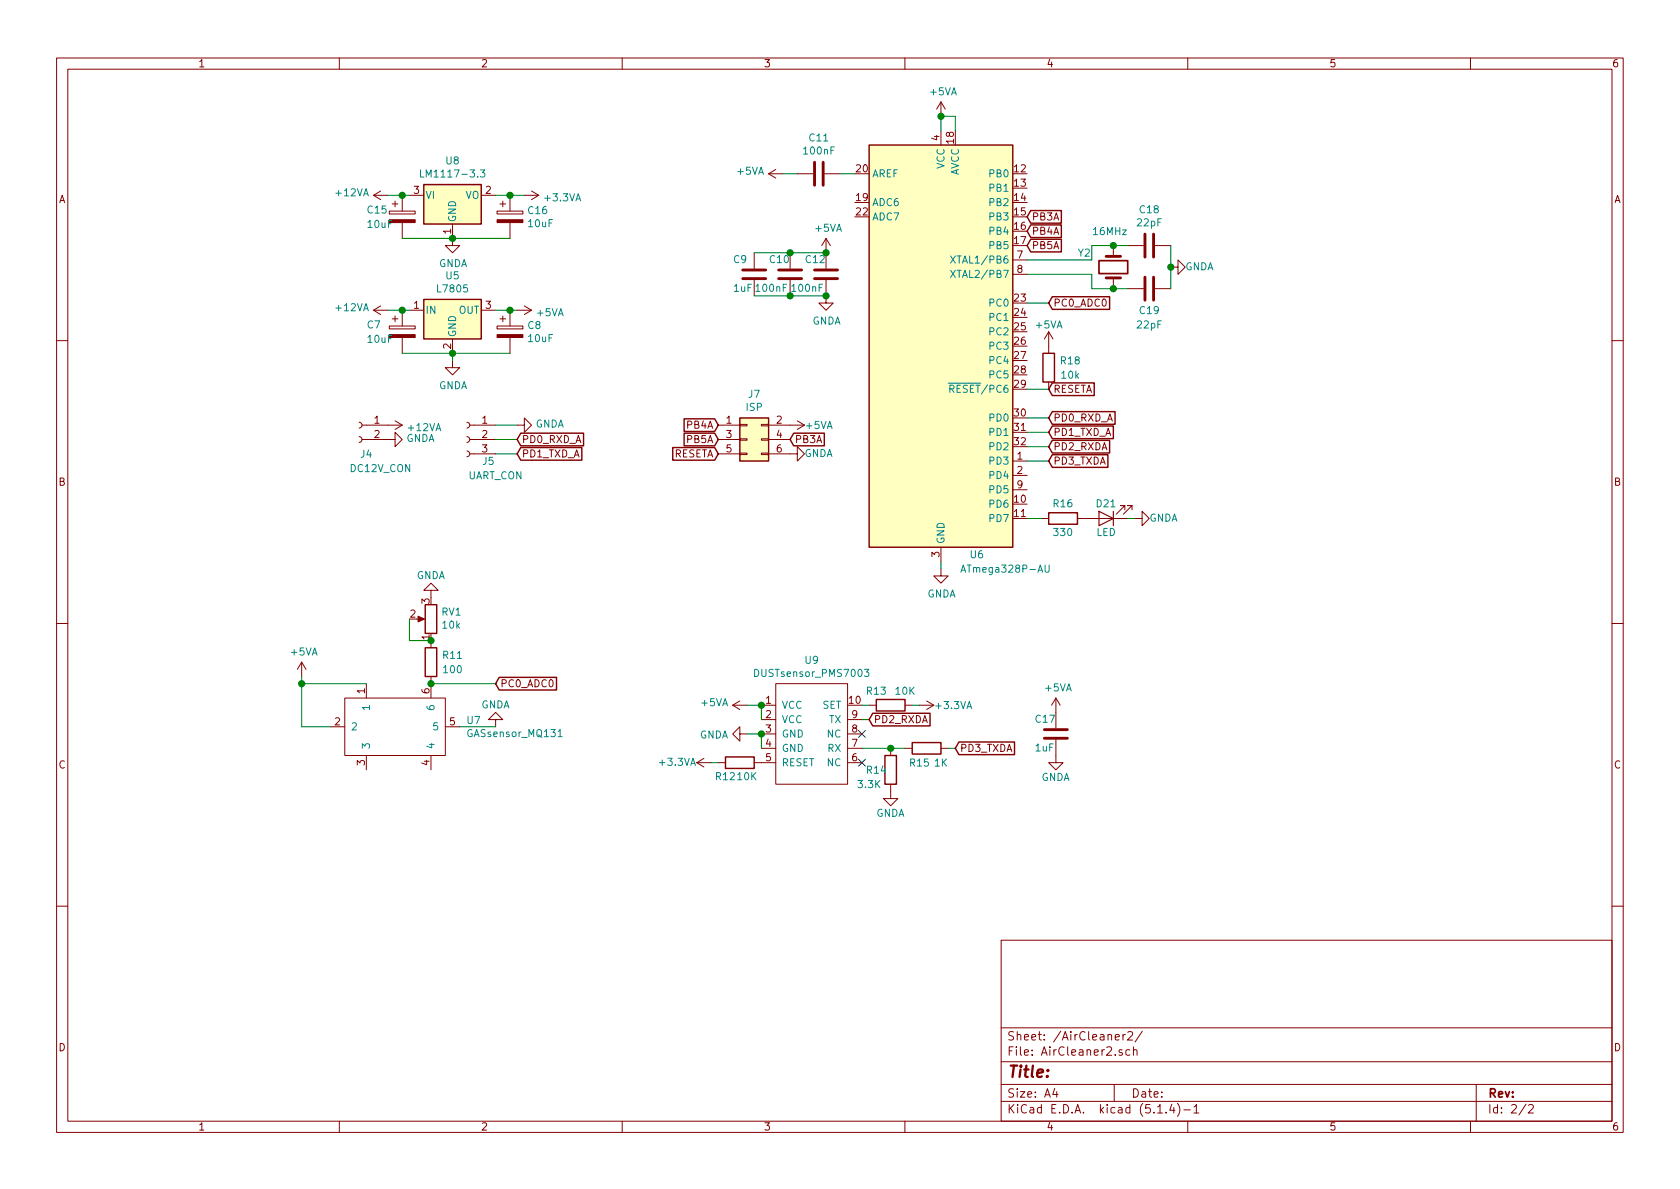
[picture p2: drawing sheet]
EESchema Schematic File Version 4
LIBS:AirCleaner-cache
EELAYER 30 0
EELAYER END
$Descr A4 11693 8268
encoding utf-8
Sheet 2 2
Title ""
Date ""
Rev ""
Comp ""
Comment1 ""
Comment2 ""
Comment3 ""
Comment4 ""
$EndDescr
$Comp
L MCU_Microchip_ATmega:ATmega328P-AU U?
U 1 1
P 6550 2400
AR Path="/5DB1F59F" Ref="U?"  Part="1" 
AR Path="/5DB0C88B/5DB1F59F" Ref="U6"  Part="1" 
F 0 "U6" H 6800 950 50  0000 C CNN
F 1 "ATmega328P-AU" H 7000 850 50  0000 C CNN
F 2 "Package_QFP:TQFP-32_7x7mm_P0.8mm" H 6550 2400 50  0001 C CIN
F 3 "http://ww1.microchip.com/downloads/en/DeviceDoc/ATmega328_P%20AVR%20MCU%20with%20picoPower%20Technology%20Data%20Sheet%2040001984A.pdf" H 6550 2400 50  0001 C CNN
	1    6550 2400
	1    0    0    -1  
$EndComp
Wire Wire Line
	6550 900  6550 800 
Wire Wire Line
	6650 900  6650 800 
Wire Wire Line
	6650 800  6550 800 
Wire Wire Line
	6550 3950 6550 3900
$Comp
L Device:C C?
U 1 1
P 5700 1200
AR Path="/5DB1F5DE" Ref="C?"  Part="1" 
AR Path="/5DB0C88B/5DB1F5DE" Ref="C11"  Part="1" 
F 0 "C11" V 5448 1200 50  0000 C CNN
F 1 "100nF" V 5539 1200 50  0000 C CNN
F 2 "Capacitor_SMD:C_0603_1608Metric_Pad1.05x0.95mm_HandSolder" H 5738 1050 50  0001 C CNN
F 3 "~" H 5700 1200 50  0001 C CNN
	1    5700 1200
	0    1    1    0   
$EndComp
Wire Wire Line
	5550 1200 5450 1200
Wire Wire Line
	5850 1200 5950 1200
$Comp
L Device:C C?
U 1 1
P 5250 1900
AR Path="/5DB1F5EC" Ref="C?"  Part="1" 
AR Path="/5DB0C88B/5DB1F5EC" Ref="C9"  Part="1" 
F 0 "C9" H 5400 1800 50  0000 R CNN
F 1 "1uF" H 5400 2000 50  0000 R CNN
F 2 "Capacitor_SMD:C_0603_1608Metric_Pad1.05x0.95mm_HandSolder" H 5288 1750 50  0001 C CNN
F 3 "~" H 5250 1900 50  0001 C CNN
	1    5250 1900
	-1   0    0    1   
$EndComp
$Comp
L Device:C C?
U 1 1
P 5750 1900
AR Path="/5DB1F5F2" Ref="C?"  Part="1" 
AR Path="/5DB0C88B/5DB1F5F2" Ref="C12"  Part="1" 
F 0 "C12" H 5900 1800 50  0000 R CNN
F 1 "100nF" H 6000 2000 50  0000 R CNN
F 2 "Capacitor_SMD:C_0603_1608Metric_Pad1.05x0.95mm_HandSolder" H 5788 1750 50  0001 C CNN
F 3 "~" H 5750 1900 50  0001 C CNN
	1    5750 1900
	-1   0    0    1   
$EndComp
Wire Wire Line
	5750 1750 5500 1750
Wire Wire Line
	5500 2050 5750 2050
$Comp
L Device:C C?
U 1 1
P 5500 1900
AR Path="/5DB1F608" Ref="C?"  Part="1" 
AR Path="/5DB0C88B/5DB1F608" Ref="C10"  Part="1" 
F 0 "C10" H 5650 1800 50  0000 R CNN
F 1 "100nF" H 5750 2000 50  0000 R CNN
F 2 "Capacitor_SMD:C_0603_1608Metric_Pad1.05x0.95mm_HandSolder" H 5538 1750 50  0001 C CNN
F 3 "~" H 5500 1900 50  0001 C CNN
	1    5500 1900
	-1   0    0    1   
$EndComp
Wire Wire Line
	5250 1750 5500 1750
Connection ~ 5500 1750
Wire Wire Line
	5500 2050 5250 2050
Connection ~ 5500 2050
Text GLabel 7300 2900 2    50   Input ~ 0
PD0_RXD_A
Text GLabel 7300 3000 2    50   Input ~ 0
PD1_TXD_A
Wire Wire Line
	7300 3000 7150 3000
Wire Wire Line
	7150 2900 7300 2900
$Comp
L Regulator_Linear:L7805 U?
U 1 1
P 3150 2150
AR Path="/5DB1F61C" Ref="U?"  Part="1" 
AR Path="/5DB0C88B/5DB1F61C" Ref="U5"  Part="1" 
F 0 "U5" H 3150 2392 50  0000 C CNN
F 1 "L7805" H 3150 2301 50  0000 C CNN
F 2 "K_LIB_EXT:DPAK" H 3175 2000 50  0001 L CIN
F 3 "http://www.st.com/content/ccc/resource/technical/document/datasheet/41/4f/b3/b0/12/d4/47/88/CD00000444.pdf/files/CD00000444.pdf/jcr:content/translations/en.CD00000444.pdf" H 3150 2100 50  0001 C CNN
	1    3150 2150
	1    0    0    -1  
$EndComp
Wire Wire Line
	2850 2150 2800 2150
Wire Wire Line
	3150 2500 3150 2450
Wire Wire Line
	3450 2150 3550 2150
$Comp
L Device:CP C?
U 1 1
P 2800 2300
AR Path="/5DB1F637" Ref="C?"  Part="1" 
AR Path="/5DB0C88B/5DB1F637" Ref="C7"  Part="1" 
F 0 "C7" H 2550 2350 50  0000 L CNN
F 1 "10uF" H 2550 2250 50  0000 L CNN
F 2 "Capacitor_SMD:C_1206_3216Metric_Pad1.42x1.75mm_HandSolder" H 2838 2150 50  0001 C CNN
F 3 "~" H 2800 2300 50  0001 C CNN
	1    2800 2300
	1    0    0    -1  
$EndComp
Connection ~ 2800 2150
Wire Wire Line
	2800 2150 2700 2150
$Comp
L Device:CP C?
U 1 1
P 3550 2300
AR Path="/5DB1F63F" Ref="C?"  Part="1" 
AR Path="/5DB0C88B/5DB1F63F" Ref="C8"  Part="1" 
F 0 "C8" H 3668 2346 50  0000 L CNN
F 1 "10uF" H 3668 2255 50  0000 L CNN
F 2 "Capacitor_SMD:C_1206_3216Metric_Pad1.42x1.75mm_HandSolder" H 3588 2150 50  0001 C CNN
F 3 "~" H 3550 2300 50  0001 C CNN
	1    3550 2300
	1    0    0    -1  
$EndComp
Connection ~ 3550 2150
Wire Wire Line
	3550 2150 3600 2150
Wire Wire Line
	2800 2450 3150 2450
Connection ~ 3150 2450
Wire Wire Line
	3150 2450 3550 2450
$Comp
L Connector:Conn_01x03_Female J?
U 1 1
P 3250 3050
AR Path="/5DB1F64A" Ref="J?"  Part="1" 
AR Path="/5DB0C88B/5DB1F64A" Ref="J5"  Part="1" 
F 0 "J5" H 3100 2900 50  0000 C CNN
F 1 "UART_CON" H 3050 2800 50  0000 C CNN
F 2 "Connector_Molex:Molex_SPOX_5267-03A_1x03_P2.50mm_Vertical" H 3250 3050 50  0001 C CNN
F 3 "~" H 3250 3050 50  0001 C CNN
	1    3250 3050
	-1   0    0    -1  
$EndComp
Wire Wire Line
	3600 2950 3450 2950
Wire Wire Line
	3450 3050 3600 3050
Wire Wire Line
	3450 3150 3600 3150
$Comp
L Connector:Conn_01x02_Female J?
U 1 1
P 2500 2950
AR Path="/5DB1F65D" Ref="J?"  Part="1" 
AR Path="/5DB0C88B/5DB1F65D" Ref="J4"  Part="1" 
F 0 "J4" H 2450 2750 50  0000 C CNN
F 1 "DC12V_CON" H 2350 2650 50  0000 C CNN
F 2 "Connector_Molex:Molex_SPOX_5267-02A_1x02_P2.50mm_Vertical" H 2500 2950 50  0001 C CNN
F 3 "~" H 2500 2950 50  0001 C CNN
	1    2500 2950
	-1   0    0    -1  
$EndComp
Text GLabel 3600 3150 2    50   Input ~ 0
PD1_TXD_A
Text GLabel 3600 3050 2    50   Input ~ 0
PD0_RXD_A
$Comp
L power:+12VA #PWR0120
U 1 1
P 2700 2150
F 0 "#PWR0120" H 2700 2000 50  0001 C CNN
F 1 "+12VA" V 2715 2277 50  0000 L CNN
F 2 "" H 2700 2150 50  0001 C CNN
F 3 "" H 2700 2150 50  0001 C CNN
	1    2700 2150
	0    -1   -1   0   
$EndComp
$Comp
L power:+12VA #PWR0121
U 1 1
P 2700 2950
F 0 "#PWR0121" H 2700 2800 50  0001 C CNN
F 1 "+12VA" V 2715 3078 50  0000 L CNN
F 2 "" H 2700 2950 50  0001 C CNN
F 3 "" H 2700 2950 50  0001 C CNN
	1    2700 2950
	0    1    1    0   
$EndComp
$Comp
L power:+5VA #PWR0122
U 1 1
P 3600 2150
F 0 "#PWR0122" H 3600 2000 50  0001 C CNN
F 1 "+5VA" V 3615 2278 50  0000 L CNN
F 2 "" H 3600 2150 50  0001 C CNN
F 3 "" H 3600 2150 50  0001 C CNN
	1    3600 2150
	0    1    1    0   
$EndComp
$Comp
L power:GNDA #PWR0126
U 1 1
P 2700 3050
F 0 "#PWR0126" H 2700 2800 50  0001 C CNN
F 1 "GNDA" V 2705 2922 50  0000 R CNN
F 2 "" H 2700 3050 50  0001 C CNN
F 3 "" H 2700 3050 50  0001 C CNN
	1    2700 3050
	0    -1   -1   0   
$EndComp
$Comp
L power:GNDA #PWR0127
U 1 1
P 3600 2950
F 0 "#PWR0127" H 3600 2700 50  0001 C CNN
F 1 "GNDA" V 3605 2822 50  0000 R CNN
F 2 "" H 3600 2950 50  0001 C CNN
F 3 "" H 3600 2950 50  0001 C CNN
	1    3600 2950
	0    -1   -1   0   
$EndComp
$Comp
L power:GNDA #PWR0128
U 1 1
P 5750 2050
F 0 "#PWR0128" H 5750 1800 50  0001 C CNN
F 1 "GNDA" H 5755 1877 50  0000 C CNN
F 2 "" H 5750 2050 50  0001 C CNN
F 3 "" H 5750 2050 50  0001 C CNN
	1    5750 2050
	1    0    0    -1  
$EndComp
Connection ~ 5750 2050
$Comp
L power:GNDA #PWR0129
U 1 1
P 6550 3950
F 0 "#PWR0129" H 6550 3700 50  0001 C CNN
F 1 "GNDA" H 6555 3777 50  0000 C CNN
F 2 "" H 6550 3950 50  0001 C CNN
F 3 "" H 6550 3950 50  0001 C CNN
	1    6550 3950
	1    0    0    -1  
$EndComp
$Comp
L power:GNDA #PWR0130
U 1 1
P 3150 2500
F 0 "#PWR0130" H 3150 2250 50  0001 C CNN
F 1 "GNDA" H 3155 2327 50  0000 C CNN
F 2 "" H 3150 2500 50  0001 C CNN
F 3 "" H 3150 2500 50  0001 C CNN
	1    3150 2500
	1    0    0    -1  
$EndComp
$Comp
L JYment_LIB:GASsensor_MQ131 U7
U 1 1
P 2800 5050
F 0 "U7" H 3244 5096 50  0000 L CNN
F 1 "GASsensor_MQ131" H 3244 5005 50  0000 L CNN
F 2 "JYment_LIB:GASsensor_MQ131" H 2800 5050 50  0001 C CNN
F 3 "" H 2800 5050 50  0001 C CNN
	1    2800 5050
	1    0    0    -1  
$EndComp
$Comp
L JYment_LIB:DUSTsensor_PMS7003 U9
U 1 1
P 5800 5400
F 0 "U9" H 5650 6215 50  0000 C CNN
F 1 "DUSTsensor_PMS7003" H 5650 6124 50  0000 C CNN
F 2 "JYment_LIB:DUSTsensor_PMS7003" H 5800 5400 50  0001 C CNN
F 3 "" H 5800 5400 50  0001 C CNN
	1    5800 5400
	1    0    0    -1  
$EndComp
Wire Wire Line
	5300 5000 5300 4900
Wire Wire Line
	5200 4900 5300 4900
Connection ~ 5300 4900
$Comp
L power:GNDA #PWR0124
U 1 1
P 5200 5100
F 0 "#PWR0124" H 5200 4850 50  0001 C CNN
F 1 "GNDA" V 5205 4972 50  0000 R CNN
F 2 "" H 5200 5100 50  0001 C CNN
F 3 "" H 5200 5100 50  0001 C CNN
	1    5200 5100
	0    1    1    0   
$EndComp
Wire Wire Line
	5300 5100 5200 5100
Wire Wire Line
	5300 5100 5300 5200
Connection ~ 5300 5100
$Comp
L Device:R R12
U 1 1
P 5150 5300
F 0 "R12" V 5050 5400 50  0000 C CNN
F 1 "10K" V 5050 5250 50  0000 C CNN
F 2 "Resistor_SMD:R_0603_1608Metric_Pad1.05x0.95mm_HandSolder" V 5080 5300 50  0001 C CNN
F 3 "~" H 5150 5300 50  0001 C CNN
	1    5150 5300
	0    -1   -1   0   
$EndComp
$Comp
L Device:R R15
U 1 1
P 6450 5200
F 0 "R15" V 6550 5150 50  0000 C CNN
F 1 "1K" V 6550 5300 50  0000 C CNN
F 2 "Resistor_SMD:R_0603_1608Metric_Pad1.05x0.95mm_HandSolder" V 6380 5200 50  0001 C CNN
F 3 "~" H 6450 5200 50  0001 C CNN
	1    6450 5200
	0    1    1    0   
$EndComp
$Comp
L Device:R R14
U 1 1
P 6200 5350
F 0 "R14" H 6100 5350 50  0000 C CNN
F 1 "3.3K" H 6050 5250 50  0000 C CNN
F 2 "Resistor_SMD:R_0603_1608Metric_Pad1.05x0.95mm_HandSolder" V 6130 5350 50  0001 C CNN
F 3 "~" H 6200 5350 50  0001 C CNN
	1    6200 5350
	1    0    0    -1  
$EndComp
$Comp
L power:GNDA #PWR0134
U 1 1
P 6200 5500
F 0 "#PWR0134" H 6200 5250 50  0001 C CNN
F 1 "GNDA" H 6300 5350 50  0000 R CNN
F 2 "" H 6200 5500 50  0001 C CNN
F 3 "" H 6200 5500 50  0001 C CNN
	1    6200 5500
	1    0    0    -1  
$EndComp
Wire Wire Line
	6000 5200 6200 5200
NoConn ~ 6000 5100
NoConn ~ 6000 5300
Wire Wire Line
	6050 5000 6000 5000
Wire Wire Line
	6050 4900 6000 4900
$Comp
L Device:C C?
U 1 1
P 7350 5100
AR Path="/5DC03574" Ref="C?"  Part="1" 
AR Path="/5DB0C88B/5DC03574" Ref="C17"  Part="1" 
F 0 "C17" H 7500 5000 50  0000 R CNN
F 1 "1uF" H 7500 5200 50  0000 R CNN
F 2 "Capacitor_SMD:C_0603_1608Metric_Pad1.05x0.95mm_HandSolder" H 7388 4950 50  0001 C CNN
F 3 "~" H 7350 5100 50  0001 C CNN
	1    7350 5100
	-1   0    0    1   
$EndComp
$Comp
L power:GNDA #PWR0136
U 1 1
P 7350 5250
F 0 "#PWR0136" H 7350 5000 50  0001 C CNN
F 1 "GNDA" H 7450 5100 50  0000 R CNN
F 2 "" H 7350 5250 50  0001 C CNN
F 3 "" H 7350 5250 50  0001 C CNN
	1    7350 5250
	1    0    0    -1  
$EndComp
$Comp
L Regulator_Linear:LM1117-3.3 U8
U 1 1
P 3150 1350
F 0 "U8" H 3150 1592 50  0000 C CNN
F 1 "LM1117-3.3" H 3150 1501 50  0000 C CNN
F 2 "Package_TO_SOT_SMD:SOT-223-3_TabPin2" H 3150 1350 50  0001 C CNN
F 3 "http://www.ti.com/lit/ds/symlink/lm1117.pdf" H 3150 1350 50  0001 C CNN
	1    3150 1350
	1    0    0    -1  
$EndComp
$Comp
L power:+12VA #PWR0137
U 1 1
P 2700 1350
F 0 "#PWR0137" H 2700 1200 50  0001 C CNN
F 1 "+12VA" V 2715 1477 50  0000 L CNN
F 2 "" H 2700 1350 50  0001 C CNN
F 3 "" H 2700 1350 50  0001 C CNN
	1    2700 1350
	0    -1   -1   0   
$EndComp
Wire Wire Line
	2700 1350 2800 1350
$Comp
L Device:CP C?
U 1 1
P 2800 1500
AR Path="/5DC154E7" Ref="C?"  Part="1" 
AR Path="/5DB0C88B/5DC154E7" Ref="C15"  Part="1" 
F 0 "C15" H 2550 1550 50  0000 L CNN
F 1 "10uF" H 2550 1450 50  0000 L CNN
F 2 "Capacitor_SMD:C_1206_3216Metric_Pad1.42x1.75mm_HandSolder" H 2838 1350 50  0001 C CNN
F 3 "~" H 2800 1500 50  0001 C CNN
	1    2800 1500
	1    0    0    -1  
$EndComp
Connection ~ 2800 1350
Wire Wire Line
	2800 1350 2850 1350
$Comp
L Device:CP C?
U 1 1
P 3550 1500
AR Path="/5DC159BD" Ref="C?"  Part="1" 
AR Path="/5DB0C88B/5DC159BD" Ref="C16"  Part="1" 
F 0 "C16" H 3668 1546 50  0000 L CNN
F 1 "10uF" H 3668 1455 50  0000 L CNN
F 2 "Capacitor_SMD:C_1206_3216Metric_Pad1.42x1.75mm_HandSolder" H 3588 1350 50  0001 C CNN
F 3 "~" H 3550 1500 50  0001 C CNN
	1    3550 1500
	1    0    0    -1  
$EndComp
$Comp
L power:GNDA #PWR0138
U 1 1
P 3150 1650
F 0 "#PWR0138" H 3150 1400 50  0001 C CNN
F 1 "GNDA" H 3155 1477 50  0000 C CNN
F 2 "" H 3150 1650 50  0001 C CNN
F 3 "" H 3150 1650 50  0001 C CNN
	1    3150 1650
	1    0    0    -1  
$EndComp
Wire Wire Line
	2800 1650 3150 1650
Connection ~ 3150 1650
Wire Wire Line
	3150 1650 3550 1650
$Comp
L power:+3.3VA #PWR0139
U 1 1
P 3650 1350
F 0 "#PWR0139" H 3650 1200 50  0001 C CNN
F 1 "+3.3VA" V 3665 1478 50  0000 L CNN
F 2 "" H 3650 1350 50  0001 C CNN
F 3 "" H 3650 1350 50  0001 C CNN
	1    3650 1350
	0    1    1    0   
$EndComp
Wire Wire Line
	3450 1350 3550 1350
Connection ~ 3550 1350
Wire Wire Line
	3550 1350 3650 1350
$Comp
L power:+3.3VA #PWR0140
U 1 1
P 4950 5300
F 0 "#PWR0140" H 4950 5150 50  0001 C CNN
F 1 "+3.3VA" V 4950 5400 50  0000 L CNN
F 2 "" H 4950 5300 50  0001 C CNN
F 3 "" H 4950 5300 50  0001 C CNN
	1    4950 5300
	0    -1   -1   0   
$EndComp
Wire Wire Line
	5000 5300 4950 5300
Connection ~ 6200 5200
Wire Wire Line
	6300 5200 6200 5200
Wire Wire Line
	6650 5200 6600 5200
$Comp
L Device:R R13
U 1 1
P 6200 4900
F 0 "R13" V 6100 4800 50  0000 C CNN
F 1 "10K" V 6100 5000 50  0000 C CNN
F 2 "Resistor_SMD:R_0603_1608Metric_Pad1.05x0.95mm_HandSolder" V 6130 4900 50  0001 C CNN
F 3 "~" H 6200 4900 50  0001 C CNN
	1    6200 4900
	0    1    1    0   
$EndComp
$Comp
L power:+3.3VA #PWR0141
U 1 1
P 6400 4900
F 0 "#PWR0141" H 6400 4750 50  0001 C CNN
F 1 "+3.3VA" V 6400 5000 50  0000 L CNN
F 2 "" H 6400 4900 50  0001 C CNN
F 3 "" H 6400 4900 50  0001 C CNN
	1    6400 4900
	0    1    1    0   
$EndComp
Wire Wire Line
	6350 4900 6400 4900
Text GLabel 7300 3100 2    50   Input ~ 0
PD2_RXDA
Text GLabel 7300 3200 2    50   Input ~ 0
PD3_TXDA
Wire Wire Line
	7300 3100 7150 3100
Wire Wire Line
	7150 3200 7300 3200
Text GLabel 6050 5000 2    50   Input ~ 0
PD2_RXDA
Text GLabel 6650 5200 2    50   Input ~ 0
PD3_TXDA
Wire Wire Line
	2100 4700 2100 4750
Wire Wire Line
	2100 5050 2300 5050
$Comp
L power:GNDA #PWR0143
U 1 1
P 3450 5050
F 0 "#PWR0143" H 3450 4800 50  0001 C CNN
F 1 "GNDA" H 3550 4900 50  0000 R CNN
F 2 "" H 3450 5050 50  0001 C CNN
F 3 "" H 3450 5050 50  0001 C CNN
	1    3450 5050
	-1   0    0    1   
$EndComp
Wire Wire Line
	3450 5050 3200 5050
Wire Wire Line
	2100 4750 2550 4750
Connection ~ 2100 4750
Wire Wire Line
	2100 4750 2100 5050
$Comp
L Device:R R11
U 1 1
P 3000 4600
F 0 "R11" H 3150 4650 50  0000 C CNN
F 1 "100" H 3150 4550 50  0000 C CNN
F 2 "Resistor_SMD:R_0603_1608Metric_Pad1.05x0.95mm_HandSolder" V 2930 4600 50  0001 C CNN
F 3 "~" H 3000 4600 50  0001 C CNN
	1    3000 4600
	1    0    0    -1  
$EndComp
$Comp
L Device:R_POT RV1
U 1 1
P 3000 4300
F 0 "RV1" H 2930 4254 50  0000 R CNN
F 1 "10k" H 2930 4345 50  0000 R CNN
F 2 "Potentiometer_THT:Potentiometer_Bourns_3296W_Vertical" H 3000 4300 50  0001 C CNN
F 3 "~" H 3000 4300 50  0001 C CNN
	1    3000 4300
	-1   0    0    1   
$EndComp
Wire Wire Line
	3000 4450 2850 4450
Wire Wire Line
	2850 4450 2850 4300
Connection ~ 3000 4450
$Comp
L power:GNDA #PWR0144
U 1 1
P 3000 4150
F 0 "#PWR0144" H 3000 3900 50  0001 C CNN
F 1 "GNDA" H 3100 4000 50  0000 R CNN
F 2 "" H 3000 4150 50  0001 C CNN
F 3 "" H 3000 4150 50  0001 C CNN
	1    3000 4150
	-1   0    0    1   
$EndComp
Connection ~ 3000 4750
Text GLabel 3450 4750 2    50   Input ~ 0
PC0_ADC0
Wire Wire Line
	3000 4750 3450 4750
Text GLabel 7300 2100 2    50   Input ~ 0
PC0_ADC0
Wire Wire Line
	7300 2100 7150 2100
$Comp
L Device:C C?
U 1 1
P 8000 1700
AR Path="/5DC47ED1" Ref="C?"  Part="1" 
AR Path="/5DB0C88B/5DC47ED1" Ref="C18"  Part="1" 
F 0 "C18" V 7748 1700 50  0000 C CNN
F 1 "22pF" V 7839 1700 50  0000 C CNN
F 2 "Capacitor_SMD:C_0603_1608Metric_Pad1.05x0.95mm_HandSolder" H 8038 1550 50  0001 C CNN
F 3 "~" H 8000 1700 50  0001 C CNN
	1    8000 1700
	0    1    1    0   
$EndComp
$Comp
L Device:C C?
U 1 1
P 8000 2000
AR Path="/5DC47ED7" Ref="C?"  Part="1" 
AR Path="/5DB0C88B/5DC47ED7" Ref="C19"  Part="1" 
F 0 "C19" V 8150 2000 50  0000 C CNN
F 1 "22pF" V 8250 2000 50  0000 C CNN
F 2 "Capacitor_SMD:C_0603_1608Metric_Pad1.05x0.95mm_HandSolder" H 8038 1850 50  0001 C CNN
F 3 "~" H 8000 2000 50  0001 C CNN
	1    8000 2000
	0    1    1    0   
$EndComp
$Comp
L Device:Crystal Y?
U 1 1
P 7750 1850
AR Path="/5DC47EDD" Ref="Y?"  Part="1" 
AR Path="/5DB0C88B/5DC47EDD" Ref="Y2"  Part="1" 
F 0 "Y2" V 7650 1600 50  0000 L CNN
F 1 "16MHz" V 7500 1700 50  0000 L CNN
F 2 "Crystal:Crystal_SMD_HC49-SD" H 7750 1850 50  0001 C CNN
F 3 "~" H 7750 1850 50  0001 C CNN
	1    7750 1850
	0    1    1    0   
$EndComp
Wire Wire Line
	7600 1800 7600 1700
Wire Wire Line
	7600 1700 7750 1700
Wire Wire Line
	7150 1800 7600 1800
Wire Wire Line
	7150 1900 7600 1900
Wire Wire Line
	7600 1900 7600 2000
Wire Wire Line
	7600 2000 7750 2000
Wire Wire Line
	7850 1700 7750 1700
Connection ~ 7750 1700
Wire Wire Line
	7850 2000 7750 2000
Connection ~ 7750 2000
$Comp
L Device:LED D?
U 1 1
P 7700 3600
AR Path="/5DC4D0F8" Ref="D?"  Part="1" 
AR Path="/5DB0C88B/5DC4D0F8" Ref="D21"  Part="1" 
F 0 "D21" H 7700 3500 50  0000 C CNN
F 1 "LED" H 7700 3700 50  0000 C CNN
F 2 "LED_SMD:LED_0603_1608Metric_Pad1.05x0.95mm_HandSolder" H 7700 3600 50  0001 C CNN
F 3 "~" H 7700 3600 50  0001 C CNN
	1    7700 3600
	-1   0    0    1   
$EndComp
$Comp
L Device:R R?
U 1 1
P 7400 3600
AR Path="/5DC4D104" Ref="R?"  Part="1" 
AR Path="/5DB0C88B/5DC4D104" Ref="R16"  Part="1" 
F 0 "R16" V 7500 3600 50  0000 C CNN
F 1 "330" V 7300 3600 50  0000 C CNN
F 2 "Resistor_SMD:R_0603_1608Metric_Pad1.05x0.95mm_HandSolder" V 7330 3600 50  0001 C CNN
F 3 "~" H 7400 3600 50  0001 C CNN
	1    7400 3600
	0    -1   -1   0   
$EndComp
Wire Wire Line
	7150 3600 7250 3600
$Comp
L power:GNDA #PWR0145
U 1 1
P 7900 3600
F 0 "#PWR0145" H 7900 3350 50  0001 C CNN
F 1 "GNDA" V 7900 3500 50  0000 R CNN
F 2 "" H 7900 3600 50  0001 C CNN
F 3 "" H 7900 3600 50  0001 C CNN
	1    7900 3600
	0    -1   -1   0   
$EndComp
Wire Wire Line
	7900 3600 7850 3600
Wire Wire Line
	8150 1700 8150 1850
$Comp
L power:GNDA #PWR0146
U 1 1
P 8150 1850
F 0 "#PWR0146" H 8150 1600 50  0001 C CNN
F 1 "GNDA" V 8150 1750 50  0000 R CNN
F 2 "" H 8150 1850 50  0001 C CNN
F 3 "" H 8150 1850 50  0001 C CNN
	1    8150 1850
	0    -1   -1   0   
$EndComp
Connection ~ 8150 1850
Wire Wire Line
	8150 1850 8150 2000
$Comp
L power:+5VA #PWR0123
U 1 1
P 2100 4700
F 0 "#PWR0123" H 2100 4550 50  0001 C CNN
F 1 "+5VA" H 2115 4873 50  0000 C CNN
F 2 "" H 2100 4700 50  0001 C CNN
F 3 "" H 2100 4700 50  0001 C CNN
	1    2100 4700
	1    0    0    -1  
$EndComp
$Comp
L power:+5VA #PWR0125
U 1 1
P 5200 4900
F 0 "#PWR0125" H 5200 4750 50  0001 C CNN
F 1 "+5VA" V 5215 5027 50  0000 L CNN
F 2 "" H 5200 4900 50  0001 C CNN
F 3 "" H 5200 4900 50  0001 C CNN
	1    5200 4900
	0    -1   -1   0   
$EndComp
$Comp
L power:+5VA #PWR0132
U 1 1
P 7350 4950
F 0 "#PWR0132" H 7350 4800 50  0001 C CNN
F 1 "+5VA" H 7365 5123 50  0000 C CNN
F 2 "" H 7350 4950 50  0001 C CNN
F 3 "" H 7350 4950 50  0001 C CNN
	1    7350 4950
	1    0    0    -1  
$EndComp
$Comp
L power:+5VA #PWR0133
U 1 1
P 5750 1750
F 0 "#PWR0133" H 5750 1600 50  0001 C CNN
F 1 "+5VA" H 5765 1923 50  0000 C CNN
F 2 "" H 5750 1750 50  0001 C CNN
F 3 "" H 5750 1750 50  0001 C CNN
	1    5750 1750
	1    0    0    -1  
$EndComp
Connection ~ 5750 1750
$Comp
L power:+5VA #PWR0135
U 1 1
P 6550 800
F 0 "#PWR0135" H 6550 650 50  0001 C CNN
F 1 "+5VA" H 6565 973 50  0000 C CNN
F 2 "" H 6550 800 50  0001 C CNN
F 3 "" H 6550 800 50  0001 C CNN
	1    6550 800 
	1    0    0    -1  
$EndComp
Connection ~ 6550 800 
$Comp
L power:+5VA #PWR0142
U 1 1
P 5450 1200
F 0 "#PWR0142" H 5450 1050 50  0001 C CNN
F 1 "+5VA" V 5465 1327 50  0000 L CNN
F 2 "" H 5450 1200 50  0001 C CNN
F 3 "" H 5450 1200 50  0001 C CNN
	1    5450 1200
	0    -1   -1   0   
$EndComp
$Comp
L Connector_Generic:Conn_02x03_Odd_Even J?
U 1 1
P 5200 3050
AR Path="/5DADD4CF" Ref="J?"  Part="1" 
AR Path="/5DB0C88B/5DADD4CF" Ref="J7"  Part="1" 
F 0 "J7" H 5250 3367 50  0000 C CNN
F 1 "ISP" H 5250 3276 50  0000 C CNN
F 2 "Connector_PinHeader_2.54mm:PinHeader_2x03_P2.54mm_Vertical" H 5200 3050 50  0001 C CNN
F 3 "~" H 5200 3050 50  0001 C CNN
	1    5200 3050
	1    0    0    -1  
$EndComp
Text GLabel 5000 3050 0    50   Input ~ 0
PB5A
Text GLabel 5000 2950 0    50   Input ~ 0
PB4A
Text GLabel 5000 3150 0    50   Input ~ 0
RESETA
Text GLabel 5500 3050 2    50   Input ~ 0
PB3A
Text GLabel 7150 1500 2    50   Input ~ 0
PB3A
Text GLabel 7150 1600 2    50   Input ~ 0
PB4A
Text GLabel 7150 1700 2    50   Input ~ 0
PB5A
Text GLabel 7300 2700 2    50   Input ~ 0
RESETA
$Comp
L Device:R R18
U 1 1
P 7300 2550
F 0 "R18" H 7450 2600 50  0000 C CNN
F 1 "10k" H 7450 2500 50  0000 C CNN
F 2 "Resistor_SMD:R_0603_1608Metric_Pad1.05x0.95mm_HandSolder" V 7230 2550 50  0001 C CNN
F 3 "~" H 7300 2550 50  0001 C CNN
	1    7300 2550
	1    0    0    -1  
$EndComp
Wire Wire Line
	7300 2700 7150 2700
$Comp
L power:+5VA #PWR0150
U 1 1
P 5500 2950
F 0 "#PWR0150" H 5500 2800 50  0001 C CNN
F 1 "+5VA" V 5500 3150 50  0000 C CNN
F 2 "" H 5500 2950 50  0001 C CNN
F 3 "" H 5500 2950 50  0001 C CNN
	1    5500 2950
	0    1    1    0   
$EndComp
$Comp
L power:GNDA #PWR0151
U 1 1
P 5500 3150
F 0 "#PWR0151" H 5500 2900 50  0001 C CNN
F 1 "GNDA" V 5500 2950 50  0000 C CNN
F 2 "" H 5500 3150 50  0001 C CNN
F 3 "" H 5500 3150 50  0001 C CNN
	1    5500 3150
	0    -1   -1   0   
$EndComp
$Comp
L power:+5VA #PWR?
U 1 1
P 7300 2400
F 0 "#PWR?" H 7300 2250 50  0001 C CNN
F 1 "+5VA" H 7300 2550 50  0000 C CNN
F 2 "" H 7300 2400 50  0001 C CNN
F 3 "" H 7300 2400 50  0001 C CNN
	1    7300 2400
	1    0    0    -1  
$EndComp
$EndSCHEMATC
